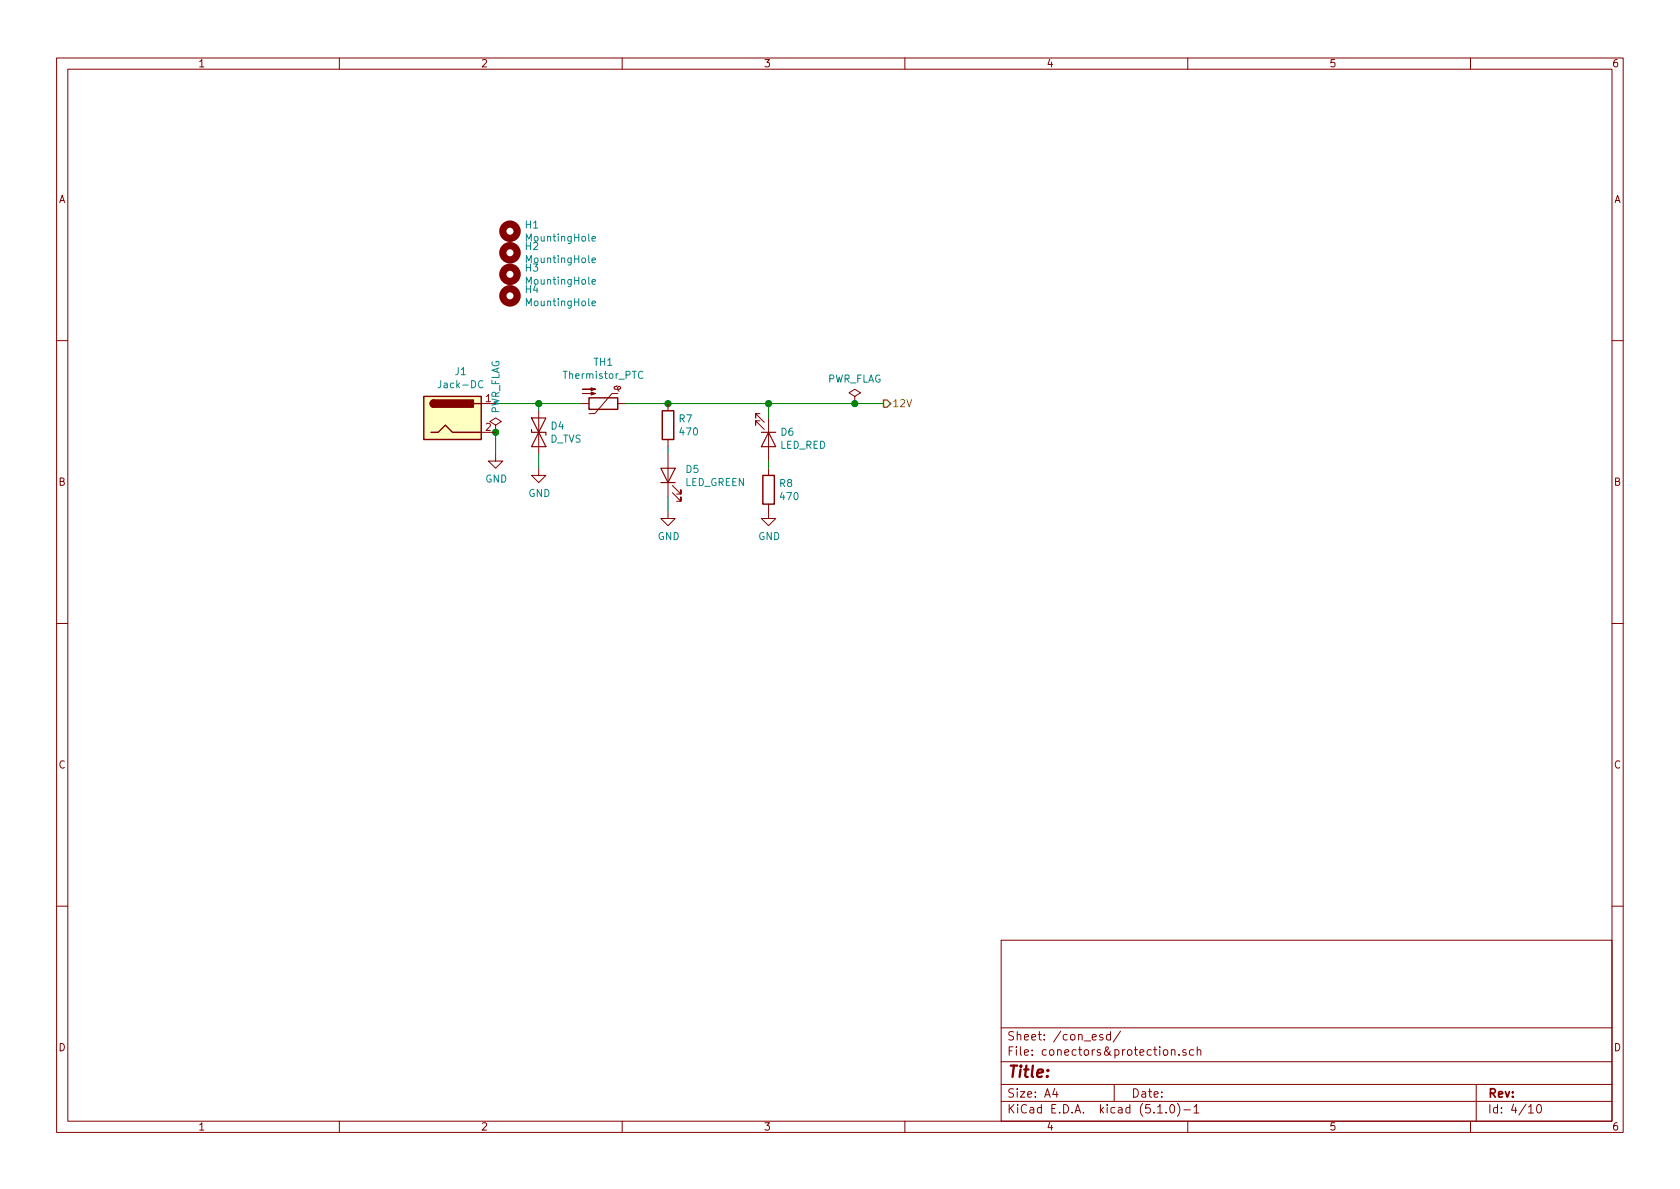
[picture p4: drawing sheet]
EESchema Schematic File Version 4
LIBS:ni12_zegar-cache
EELAYER 29 0
EELAYER END
$Descr A4 11693 8268
encoding utf-8
Sheet 5 10
Title ""
Date ""
Rev ""
Comp ""
Comment1 ""
Comment2 ""
Comment3 ""
Comment4 ""
$EndDescr
$Comp
L Connector:Jack-DC J?
U 1 1
P 3150 2900
AR Path="/5CB09374/5CBB28D0" Ref="J?"  Part="1" 
AR Path="/5CBB28D0" Ref="J?"  Part="1" 
AR Path="/5CBB1E8B/5CBB28D0" Ref="J1"  Part="1" 
F 0 "J1" H 3207 3225 50  0000 C CNN
F 1 "Jack-DC" H 3207 3134 50  0000 C CNN
F 2 "Connector_BarrelJack:BarrelJack_Horizontal" H 3200 2860 50  0001 C CNN
F 3 "~" H 3200 2860 50  0001 C CNN
	1    3150 2900
	1    0    0    -1  
$EndComp
$Comp
L power:GND #PWR?
U 1 1
P 3450 3150
AR Path="/5CB09374/5CBB28D6" Ref="#PWR?"  Part="1" 
AR Path="/5CBB28D6" Ref="#PWR?"  Part="1" 
AR Path="/5CBB1E8B/5CBB28D6" Ref="#PWR017"  Part="1" 
F 0 "#PWR017" H 3450 2900 50  0001 C CNN
F 1 "GND" H 3455 2977 50  0000 C CNN
F 2 "" H 3450 3150 50  0001 C CNN
F 3 "" H 3450 3150 50  0001 C CNN
	1    3450 3150
	1    0    0    -1  
$EndComp
$Comp
L Device:D_TVS D?
U 1 1
P 3750 3000
AR Path="/5CBB28DD" Ref="D?"  Part="1" 
AR Path="/5CBB1E8B/5CBB28DD" Ref="D4"  Part="1" 
F 0 "D4" V 3704 3079 50  0000 L CNN
F 1 "D_TVS" V 3795 3079 50  0000 L CNN
F 2 "Diode_SMD:D_SMA_Handsoldering" V 3841 3079 50  0001 L CNN
F 3 "~" H 3750 3000 50  0001 C CNN
	1    3750 3000
	0    1    1    0   
$EndComp
Text HLabel 6150 2800 2    50   Output ~ 0
12V
$Comp
L power:GND #PWR?
U 1 1
P 3750 3250
AR Path="/5CB09374/5CBB2BAF" Ref="#PWR?"  Part="1" 
AR Path="/5CBB2BAF" Ref="#PWR?"  Part="1" 
AR Path="/5CBB1E8B/5CBB2BAF" Ref="#PWR018"  Part="1" 
F 0 "#PWR018" H 3750 3000 50  0001 C CNN
F 1 "GND" H 3755 3077 50  0000 C CNN
F 2 "" H 3750 3250 50  0001 C CNN
F 3 "" H 3750 3250 50  0001 C CNN
	1    3750 3250
	1    0    0    -1  
$EndComp
Wire Wire Line
	3450 2800 3750 2800
Wire Wire Line
	3750 2850 3750 2800
$Comp
L power:GND #PWR?
U 1 1
P 4650 3550
AR Path="/5CB09374/5CBB65BF" Ref="#PWR?"  Part="1" 
AR Path="/5CBB65BF" Ref="#PWR?"  Part="1" 
AR Path="/5CBB1E8B/5CBB65BF" Ref="#PWR019"  Part="1" 
F 0 "#PWR019" H 4650 3300 50  0001 C CNN
F 1 "GND" H 4655 3377 50  0000 C CNN
F 2 "" H 4650 3550 50  0001 C CNN
F 3 "" H 4650 3550 50  0001 C CNN
	1    4650 3550
	1    0    0    -1  
$EndComp
$Comp
L Device:Thermistor_PTC TH1
U 1 1
P 4200 2800
F 0 "TH1" V 3910 2800 50  0000 C CNN
F 1 "Thermistor_PTC" V 4001 2800 50  0000 C CNN
F 2 "Fuse:Fuse_2920_7451Metric_Pad2.10x5.45mm_HandSolder" H 4250 2600 50  0001 L CNN
F 3 "~" H 4200 2800 50  0001 C CNN
	1    4200 2800
	0    1    1    0   
$EndComp
$Comp
L Device:LED D6
U 1 1
P 5350 3050
F 0 "D6" V 5297 3129 50  0000 L CNN
F 1 "LED_RED" V 5388 3129 50  0000 L CNN
F 2 "LED_SMD:LED_0805_2012Metric_Pad1.15x1.40mm_HandSolder" H 5350 3050 50  0001 C CNN
F 3 "~" H 5350 3050 50  0001 C CNN
	1    5350 3050
	0    1    1    0   
$EndComp
$Comp
L Device:R R8
U 1 1
P 5350 3400
F 0 "R8" H 5420 3446 50  0000 L CNN
F 1 "470" H 5420 3355 50  0000 L CNN
F 2 "Resistor_SMD:R_0805_2012Metric_Pad1.15x1.40mm_HandSolder" V 5280 3400 50  0001 C CNN
F 3 "~" H 5350 3400 50  0001 C CNN
	1    5350 3400
	1    0    0    -1  
$EndComp
Wire Wire Line
	5350 3250 5350 3200
$Comp
L power:GND #PWR?
U 1 1
P 5350 3550
AR Path="/5CB09374/5CBB967F" Ref="#PWR?"  Part="1" 
AR Path="/5CBB967F" Ref="#PWR?"  Part="1" 
AR Path="/5CBB1E8B/5CBB967F" Ref="#PWR020"  Part="1" 
F 0 "#PWR020" H 5350 3300 50  0001 C CNN
F 1 "GND" H 5355 3377 50  0000 C CNN
F 2 "" H 5350 3550 50  0001 C CNN
F 3 "" H 5350 3550 50  0001 C CNN
	1    5350 3550
	1    0    0    -1  
$EndComp
Wire Wire Line
	5350 2900 5350 2800
Connection ~ 5350 2800
Wire Wire Line
	5350 2800 5950 2800
Wire Wire Line
	3750 2800 4050 2800
Connection ~ 3750 2800
$Comp
L power:PWR_FLAG #FLG0103
U 1 1
P 5950 2800
F 0 "#FLG0103" H 5950 2875 50  0001 C CNN
F 1 "PWR_FLAG" H 5950 2973 50  0000 C CNN
F 2 "" H 5950 2800 50  0001 C CNN
F 3 "~" H 5950 2800 50  0001 C CNN
	1    5950 2800
	1    0    0    -1  
$EndComp
Connection ~ 5950 2800
Wire Wire Line
	5950 2800 6150 2800
Wire Wire Line
	4650 3550 4650 3450
Wire Wire Line
	4650 3100 4650 3150
$Comp
L Device:LED D5
U 1 1
P 4650 3300
F 0 "D5" V 4689 3182 50  0000 R CNN
F 1 "LED_GREEN" V 4598 3182 50  0000 R CNN
F 2 "LED_SMD:LED_0805_2012Metric_Pad1.15x1.40mm_HandSolder" H 4650 3300 50  0001 C CNN
F 3 "~" H 4650 3300 50  0001 C CNN
	1    4650 3300
	0    -1   -1   0   
$EndComp
Connection ~ 4650 2800
Wire Wire Line
	4650 2800 5350 2800
Wire Wire Line
	4350 2800 4650 2800
$Comp
L Device:R R7
U 1 1
P 4650 2950
F 0 "R7" H 4720 2996 50  0000 L CNN
F 1 "470" H 4720 2905 50  0000 L CNN
F 2 "Resistor_SMD:R_0805_2012Metric_Pad1.15x1.40mm_HandSolder" V 4580 2950 50  0001 C CNN
F 3 "~" H 4650 2950 50  0001 C CNN
	1    4650 2950
	1    0    0    -1  
$EndComp
Wire Wire Line
	3750 3150 3750 3250
Wire Wire Line
	3450 3000 3450 3150
$Comp
L power:PWR_FLAG #FLG0104
U 1 1
P 3450 3000
F 0 "#FLG0104" H 3450 3075 50  0001 C CNN
F 1 "PWR_FLAG" V 3450 3128 50  0000 L CNN
F 2 "" H 3450 3000 50  0001 C CNN
F 3 "~" H 3450 3000 50  0001 C CNN
	1    3450 3000
	0    1    1    0   
$EndComp
Connection ~ 3450 3000
$Comp
L Mechanical:MountingHole H2
U 1 1
P 3550 1750
F 0 "H2" H 3650 1796 50  0000 L CNN
F 1 "MountingHole" H 3650 1705 50  0000 L CNN
F 2 "MountingHole:MountingHole_3.2mm_M3_Pad_Via" H 3550 1750 50  0001 C CNN
F 3 "~" H 3550 1750 50  0001 C CNN
	1    3550 1750
	1    0    0    -1  
$EndComp
$Comp
L Mechanical:MountingHole H3
U 1 1
P 3550 1900
F 0 "H3" H 3650 1946 50  0000 L CNN
F 1 "MountingHole" H 3650 1855 50  0000 L CNN
F 2 "MountingHole:MountingHole_3.2mm_M3_Pad_Via" H 3550 1900 50  0001 C CNN
F 3 "~" H 3550 1900 50  0001 C CNN
	1    3550 1900
	1    0    0    -1  
$EndComp
$Comp
L Mechanical:MountingHole H4
U 1 1
P 3550 2050
F 0 "H4" H 3650 2096 50  0000 L CNN
F 1 "MountingHole" H 3650 2005 50  0000 L CNN
F 2 "MountingHole:MountingHole_3.2mm_M3_Pad_Via" H 3550 2050 50  0001 C CNN
F 3 "~" H 3550 2050 50  0001 C CNN
	1    3550 2050
	1    0    0    -1  
$EndComp
$Comp
L Mechanical:MountingHole H1
U 1 1
P 3550 1600
F 0 "H1" H 3650 1646 50  0000 L CNN
F 1 "MountingHole" H 3650 1555 50  0000 L CNN
F 2 "MountingHole:MountingHole_3.2mm_M3_Pad_Via" H 3550 1600 50  0001 C CNN
F 3 "~" H 3550 1600 50  0001 C CNN
	1    3550 1600
	1    0    0    -1  
$EndComp
$EndSCHEMATC
